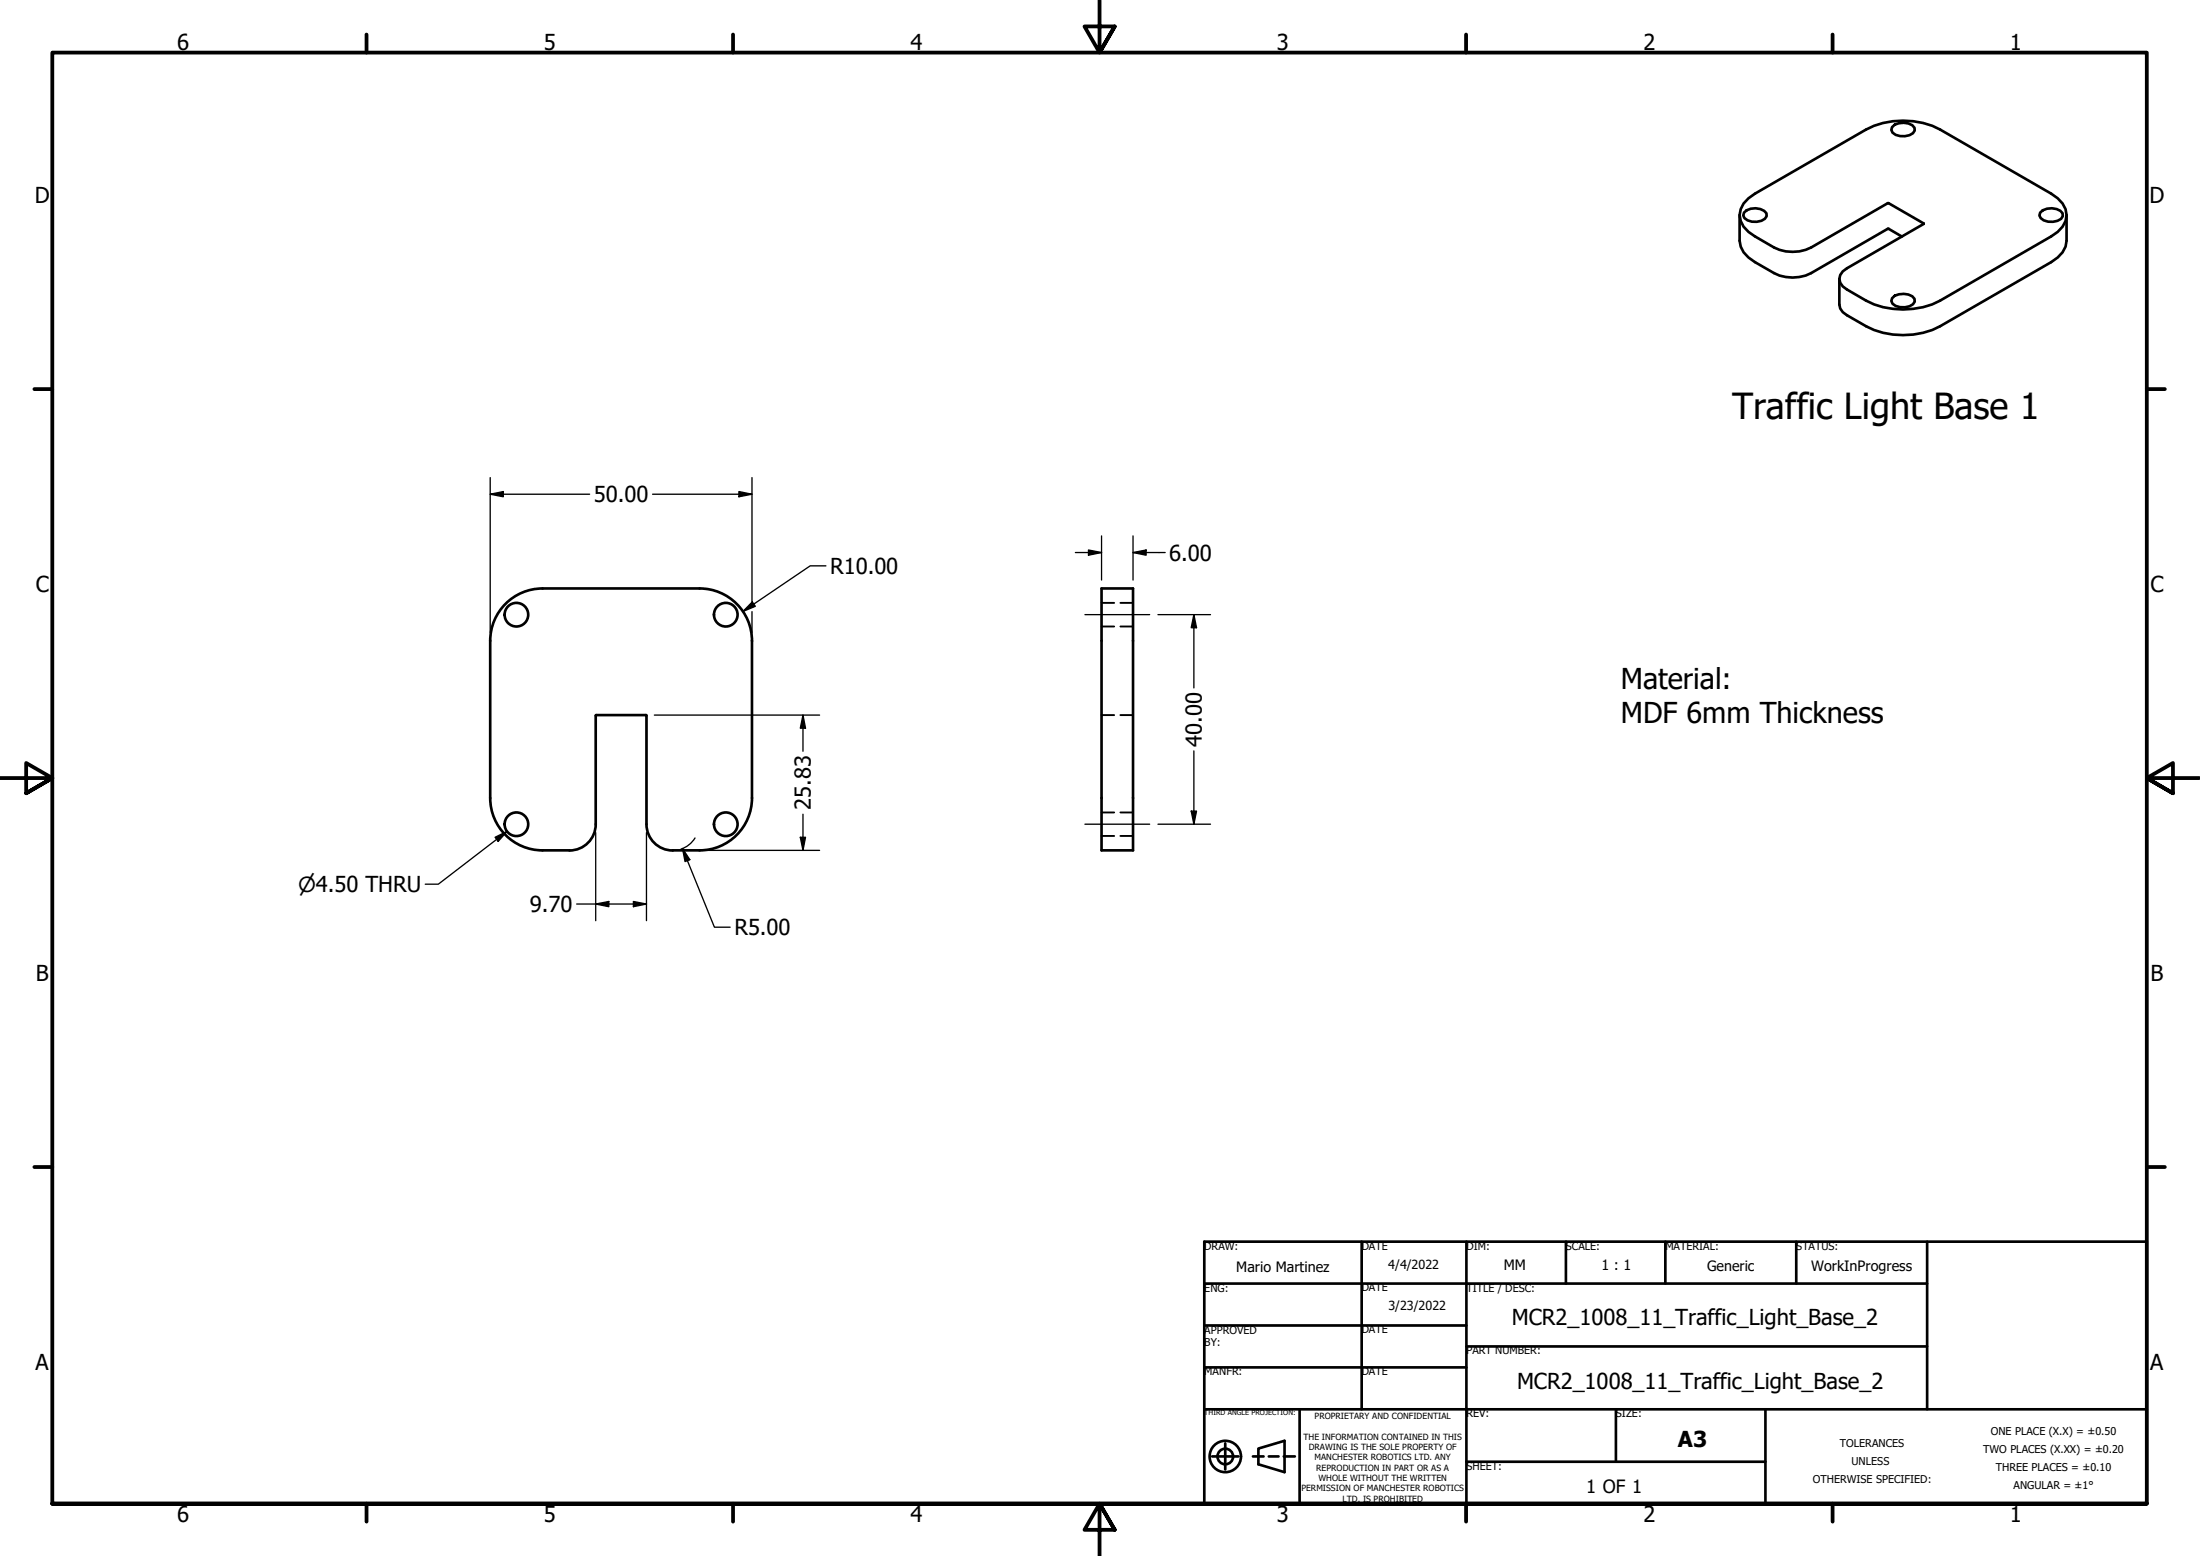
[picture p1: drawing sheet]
<svg xmlns="http://www.w3.org/2000/svg" width="420mm" height="297mm" viewBox="0 0 420 297" stroke-linecap="round" stroke-linejoin="round" font-family="sans-serif">
<!-- layer: Visible (ANSI) -->
<g fill="none" stroke="#000" stroke-width=".51">
<path d="M333.9 37.9l1.3-.9 21.2-12.3a15.6 15.6 0 0 1 14.1 0l21.2 12.3a5 5 0 0 1 3 4 5 5 0 0 1-3 4.1l-21.2 12.3a15.6 15.6 0 0 1-14.1 0l-3.7-2.1a2.14 2.14 0 0 1-1.4-2.1 2.14 2.14 0 0 1 1.4-2l14.7-8.5-6.9-3.9-14.6 8.5a8 8 0 0 1-7.1 0l-3.6-2.2a4.9 4.9 0 0 1-3-4.1l.2-1.1 .6-1.1zM361.4 24.3a3 3 0 0 1 4.2 .1l.1 .5a2.73 2.73 0 0 1-3.7 .8l-.6-.4-.2-.5zM332.2 41v5a5 5 0 0 0 3 4l3.6 2.1a7.8 7.8 0 0 0 7.1 0l14.6-8.4 2.7 1.5M333.1 40.6a3 3 0 0 1 4.3 .1v.6a2.7 2.7 0 0 1-3.6 .8l-.6-.5-.3-.5zM361.4 56.9a3 3 0 0 1 4.2 .2l.1 .5a2.73 2.73 0 0 1-3.7 .8l-.6-.4-.2-.5zM389.6 40.6a3 3 0 0 1 4.3 .1l.1 .6a2.7 2.7 0 0 1-3.7 .8l-.6-.5-.2-.5zM394.7 41v5a5 5 0 0 1-3 4l-21.2 12.3a15.6 15.6 0 0 1-14.1 0l-3.7-2.1-.8-.6-.4-.7-.2-.7v-5M210.4 112.3h6v50h-6zM113.8 157.4a5 5 0 0 1-5 4.9h-5.2a10 10 0 0 1-10-10v-30a10 10 0 0 1 10-10h30a10 10 0 0 1 10 10v30a10 10 0 0 1-10 10M113.8 157.3v-20.8h9.6l.1 20.8M123.5 157.3a5 5 0 0 0 5 5.1l5.1-.1"/>
<circle cx="98.6" cy="117.3" r="2.25"/>
<circle cx="138.6" cy="117.3" r="2.25"/>
<circle cx="98.6" cy="157.3" r="2.25"/>
<circle cx="138.6" cy="157.3" r="2.25"/>
</g>
<!-- layer: Hidden (ANSI) -->
<path d="M210.4 119.6h2.4M210.4 115.1h2.4M214 119.6h2.4M214 115.1h2.4M210.4 136.5h2.4M214 136.5h2.4M210.4 159.6h2.4M210.4 155.1h2.4M214 159.6h2.4M214 155.1h2.4" fill="none" stroke="#000" stroke-width=".36"/>
<!-- layer: Border (ANSI) -->
<g fill="none" stroke="#000" stroke-width=".72">
<path d="M70 6.6v3.4M140 6.6v3.4M210 0v10l-2.9-5h5.8l-2.9 5 2.9-5M280 6.6v3.4M350 6.6v3.4M6.6 74.3h3.4M410 74.3h3.4M0 148.5h10l-5-2.8v5.7l5-2.9-5 2.9M420 148.5h-10l5-2.8v5.7l-5-2.9 5 2.9M6.6 222.8h3.4M410 222.8h3.4M10 287v-277h400v277h-400h400"/>
<path d="M70 287v3.5M140 287v3.5M212.9 292l-2.9-5 2.9 5h-5.8l2.9-5v10M280 287v3.5M350 287v3.5"/>
</g>
<!-- layer: Title (ANSI) -->
<g fill="none" stroke="#000" stroke-width=".51">
<path d="M230 237h180v50h-180zM260.1 237v32M280.1 237v50M299.1 237v8M318.1 237v8M343 237v8M368 237v32M230 253h50.1M230 245h138M280.1 257h87.9M230 269h180M230 261h50.1"/>
<path d="M231.5 278h5M234 275.5v5M239.3 278h2M240.3 276.5l5-1.5v6l-5-1.5zM242.3 278h1.9M245.2 278h2.1M248.2 269v18M280.1 279h57.1M308.6 269v10M337.2 269v18"/>
<circle cx="234" cy="278" r="3"/>
<circle cx="234" cy="278" r="1.49"/>
</g>
<!-- layer: Dimension (ANSI) -->
<g fill="none" stroke="#000" stroke-width=".25">
<path d="M93.6 94.3l2.5-.5v1zM93.6 94.3h19M93.6 91.2v29.5M124.6 94.3h19M141.1 93.8l2.5 .5-2.5 .5zM143.6 91.2v23.8M143.6 116.8v3.9M143.7 114.9l.6 .8-2.4 1zM157.7 108h-3l-12.8 8.7M205.4 105.5h5M207.9 105l2.5 .5-2.5 .5zM210.4 102.3v8.4"/>
<path d="M216.4 105.5l2.5-.5v1zM216.4 105.5h6.1M216.4 102.3v8.4M221.1 117.3h10.1M228 117.3l.5 2.5h-1zM228 117.3v14M125 136.5h31.5M153.4 136.5l.4 2.5h-1zM153.4 136.5v6.9M113.8 158.9v16.9M123.5 158.9v16.9M132.7 160l-1.1 1.3-1.6 .8"/>
<path d="M152.8 159.8h1l-.4 2.5zM153.4 155.4v6.9M221.1 157.3h10.1M227.5 154.8h1l-.5 2.5zM228 143.3v14M110.1 172.6h13.4M113.8 172.6l2.5-.5v1zM121 172.1l2.5 .5-2.5 .5zM130.3 162l1.4 2.1-.9 .4zM130.3 162l6.1 15h3M135.2 162.3h21.3"/>
</g>
<g fill="#000">
<path d="M93.6 94.3l2.5-.5v1z" fill-rule="evenodd"/>
<path d="M141.1 93.8l2.5 .5-2.5 .5z" fill-rule="evenodd"/>
<path d="M143.7 114.9l.6 .8-2.4 1z" fill-rule="evenodd"/>
<path d="M207.9 105l2.5 .5-2.5 .5z" fill-rule="evenodd"/>
<path d="M216.4 105.5l2.5-.5v1z" fill-rule="evenodd"/>
<path d="M228 117.3l.5 2.5h-1z" fill-rule="evenodd"/>
<path d="M153.4 136.5l.4 2.5h-1z" fill-rule="evenodd"/>
<path d="M152.8 159.8h1l-.4 2.5z" fill-rule="evenodd"/>
<path d="M227.5 154.8h1l-.5 2.5z" fill-rule="evenodd"/>
<path d="M113.8 172.6l2.5-.5v1z" fill-rule="evenodd"/>
<path d="M121 172.1l2.5 .5-2.5 .5z" fill-rule="evenodd"/>
<path d="M130.3 162l1.4 2.1-.9 .4z" fill-rule="evenodd"/>
</g>
<!-- layer: Symbol (ANSI) -->
<path d="M94.6 159.8l2.2-1.1-1.7 1.9zM96.8 158.7l-13.1 10.1h-2.5" fill="none" stroke="#000" stroke-width=".25"/>
<path d="M94.6 159.8l2.2-1.1-1.7 1.9z" fill-rule="evenodd" fill="#000"/>
<!-- layer: Centerline (ANSI) -->
<path d="M207.2 117.3h12.4M207.2 157.3h12.4" fill="none" stroke="#000" stroke-width=".25"/>
<text font-size="6.9" x="330.8" y="79.9">Traffic Light Base 1</text>
<g font-size="5.5">
<text x="309.5" y="131.5">Material:</text>
<text x="309.5" y="138.1">MDF 6mm Thickness</text>
</g>
<g font-size="4.2">
<text x="33.9" y="9.6">6</text>
<text x="103.9" y="9.6">5</text>
<text x="173.9" y="9.6">4</text>
<text x="243.9" y="9.6">3</text>
<text x="313.9" y="9.6">2</text>
<text x="383.9" y="9.6">1</text>
<text x="6.6" y="38.7">D</text>
<text x="410.5" y="38.7">D</text>
<text x="113.4" y="95.9">50.00</text>
<text x="223.3" y="107">6.00</text>
<text x="6.8" y="112.9">C</text>
<text x="158.5" y="109.5">R10.00</text>
<text x="410.7" y="112.9">C</text>
<text x="229.5" y="142.5" transform="rotate(-90 229.5 142.5)">40.00</text>
<text x="154.9" y="154.6" transform="rotate(-90 154.9 154.6)">25.83</text>
<text x="101.2" y="174.1">9.70</text>
<text x="140.3" y="178.5">R5.00</text>
<text x="6.8" y="187.2">B</text>
<text x="410.7" y="187.2">B</text>
<text x="288.7" y="252.9">MCR2_1008_11_Traffic_Light_Base_2</text>
<text x="6.8" y="261.4">A</text>
<text x="410.7" y="261.4">A</text>
<text x="289.7" y="265.1">MCR2_1008_11_Traffic_Light_Base_2</text>
<text x="320.5" y="276.3">A3</text>
<text x="33.9" y="290.5">6</text>
<text x="103.9" y="290.5">5</text>
<text x="173.9" y="290.5">4</text>
<text x="243.9" y="290.5">3</text>
<text x="313.9" y="290.5">2</text>
<text x="383.9" y="290.5">1</text>
</g>
<text font-size="4" x="56.9" y="170.3">⌀4.50 THRU</text>
<text font-size="3.5" x="302.9" y="285.1">1 OF 1</text>
<g font-size="2.7">
<text x="236.1" y="242.8">Mario Martinez</text>
<text x="287.2" y="242.5">MM</text>
<text x="305.9" y="242.5">1 : 1</text>
<text x="326" y="242.6">Generic</text>
<text x="345.9" y="242.6">WorkInProgress</text>
</g>
<g font-size="2.4">
<text x="265.1" y="242.2">4/4/2022</text>
<text x="265.2" y="250">3/23/2022</text>
</g>
<g font-size="2.1">
<text x="230" y="238.5">DRAW:</text>
<text x="260.1" y="238.5">DATE</text>
<text x="280.1" y="238.5">DIM:</text>
<text x="299.1" y="238.6">SCALE:</text>
<text x="318.1" y="238.5">MATERIAL:</text>
<text x="343" y="238.6">STATUS:</text>
<text x="230" y="246.6">ENG:</text>
<text x="260.1" y="246.5">DATE</text>
<text x="280.1" y="246.6">TITLE / DESC:</text>
<text x="230" y="254.6">APPROVED</text>
<text x="230" y="257">BY:</text>
<text x="260.1" y="254.5">DATE</text>
<text x="230" y="262.5">MANFR:</text>
<text x="260.1" y="262.5">DATE</text>
<text x="280.1" y="258.5">PART NUMBER:</text>
<text x="280.1" y="270.5">REV:</text>
<text x="308.6" y="270.6">SIZE:</text>
<text x="380.2" y="273.9">ONE PLACE (X.X) = ±0.50</text>
<text x="280.1" y="280.6">SHEET:</text>
<text x="351.4" y="276.2">TOLERANCES</text>
<text x="353.6" y="279.6">UNLESS</text>
<text x="378.8" y="277.3">TWO PLACES (X.XX) = ±0.20</text>
<text x="381.1" y="280.8">THREE PLACES = ±0.10</text>
<text x="346.2" y="283.1">OTHERWISE SPECIFIED:</text>
<text x="384.6" y="284.2">ANGULAR = ±1°</text>
</g>
<g font-size="1.6">
<text x="248.9" y="274.8">THE INFORMATION CONTAINED IN THIS</text>
<text x="251.1" y="270.9">PROPRIETARY AND CONFIDENTIAL</text>
<text x="249.9" y="276.8">DRAWING IS THE SOLE PROPERTY OF</text>
<text x="251" y="278.8">MANCHESTER ROBOTICS LTD. ANY</text>
<text x="251.4" y="280.8">REPRODUCTION IN PART OR AS A</text>
<text x="248.5" y="284.7">PERMISSION OF MANCHESTER ROBOTICS</text>
<text x="251.8" y="282.7">WHOLE WITHOUT THE WRITTEN</text>
<text x="256.4" y="286.7">LTD. IS PROHIBITED</text>
</g>
<text font-size="1.4" x="230" y="270.1">THIRD ANGLE PROJECTION:</text>
</svg>
